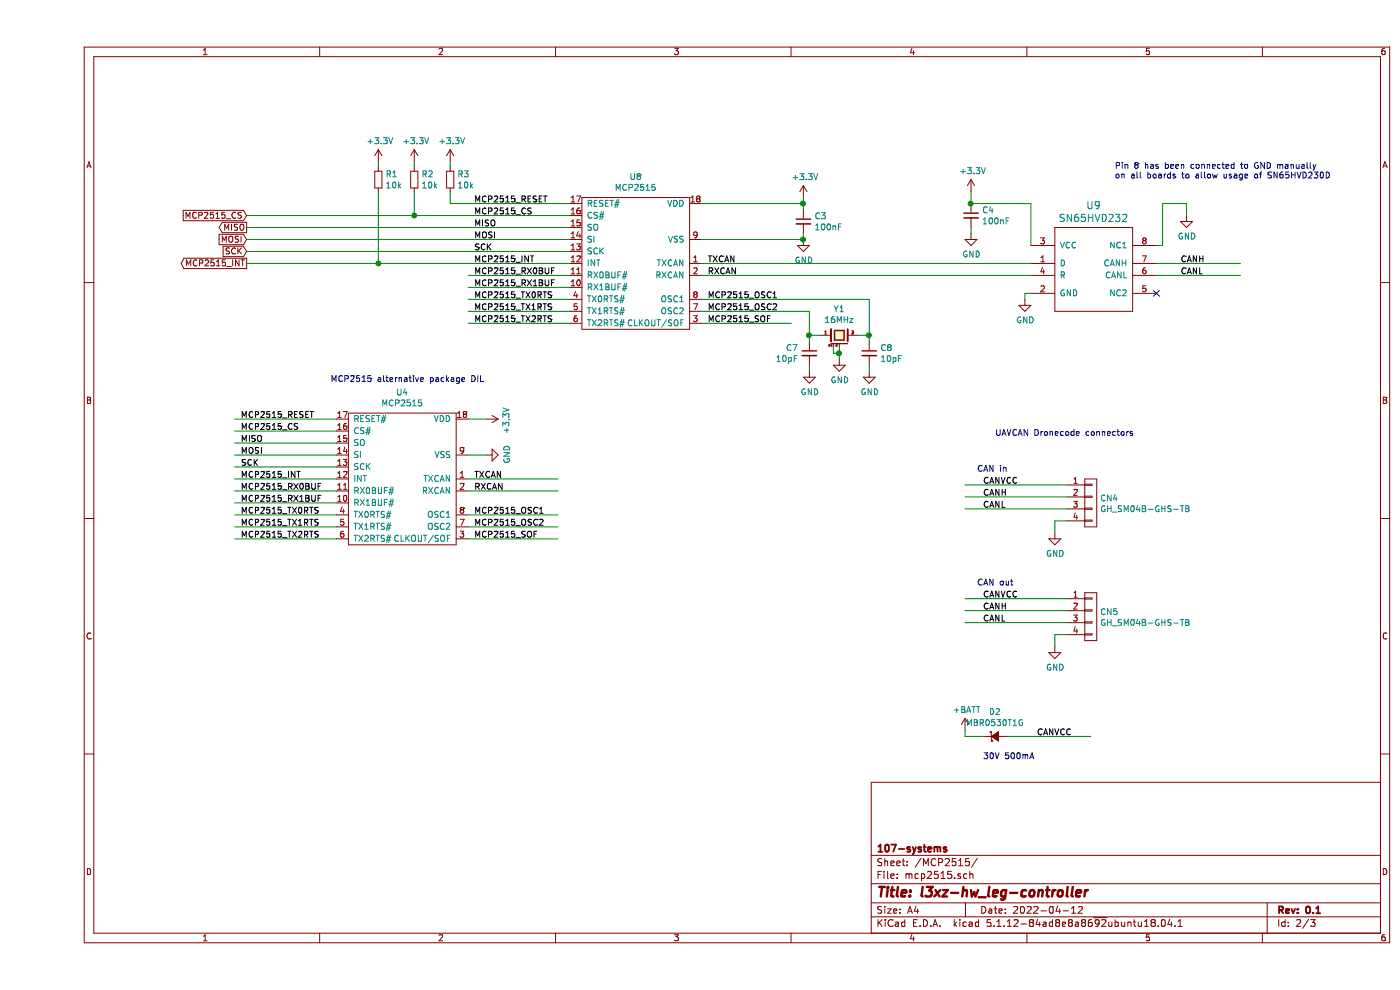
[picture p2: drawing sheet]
EESchema Schematic File Version 4
EELAYER 30 0
EELAYER END
$Descr A4 11693 8268
encoding utf-8
Sheet 2 3
Title "l3xz-hw_leg-controller"
Date "2022-04-12"
Rev "0.1"
Comp "107-systems"
Comment1 ""
Comment2 ""
Comment3 ""
Comment4 ""
$EndDescr
$Comp
L IC_transceiver_can:MCP2515 U8
U 1 1
P 5000 2200
F 0 "U8" H 5000 2925 50  0000 C CNN
F 1 "MCP2515" H 5000 2834 50  0000 C CNN
F 2 "SOIC:SOIC-18_7.5x11.6mm_Pitch1.27mm" H 5000 2200 50  0001 C CNN
F 3 "" H 5000 2200 50  0001 C CNN
	1    5000 2200
	1    0    0    -1  
$EndComp
$Comp
L devices:C_0603 C3
U 1 1
P 6400 1850
F 0 "C3" H 6492 1896 50  0000 L CNN
F 1 "100nF" H 6492 1805 50  0000 L CNN
F 2 "capacitors:C_0603" H 6400 1700 50  0001 C CNN
F 3 "" H 6400 1850 50  0000 C CNN
	1    6400 1850
	1    0    0    -1  
$EndComp
$Comp
L power-supply:+3.3V #PWR025
U 1 1
P 6400 1650
F 0 "#PWR025" H 6400 1500 50  0001 C CNN
F 1 "+3.3V" H 6415 1823 50  0000 C CNN
F 2 "" H 6400 1650 50  0000 C CNN
F 3 "" H 6400 1650 50  0000 C CNN
	1    6400 1650
	1    0    0    -1  
$EndComp
$Comp
L power-supply:GND #PWR026
U 1 1
P 6400 2000
F 0 "#PWR026" H 6400 1750 50  0001 C CNN
F 1 "GND" H 6405 1827 50  0000 C CNN
F 2 "" H 6400 2000 50  0000 C CNN
F 3 "" H 6400 2000 50  0000 C CNN
	1    6400 2000
	1    0    0    -1  
$EndComp
Wire Wire Line
	6400 2000 6400 1950
Connection ~ 6400 2000
Wire Wire Line
	6400 1750 6400 1700
Connection ~ 6400 1700
Wire Wire Line
	6400 1700 6400 1650
$Comp
L devices:Crystal_SMD_4Pad Y1
U 1 1
P 6700 2800
F 0 "Y1" H 6700 3020 50  0000 C CNN
F 1 "16MHz" H 6700 2929 50  0000 C CNN
F 2 "crystals:Crystal_SMD_0603_4Pads" H 6700 2600 50  0001 C CNN
F 3 "" H 6700 2800 50  0000 C CNN
	1    6700 2800
	1    0    0    -1  
$EndComp
$Comp
L power-supply:GND #PWR027
U 1 1
P 6700 3000
F 0 "#PWR027" H 6700 2750 50  0001 C CNN
F 1 "GND" H 6705 2827 50  0000 C CNN
F 2 "" H 6700 3000 50  0000 C CNN
F 3 "" H 6700 3000 50  0000 C CNN
	1    6700 3000
	1    0    0    -1  
$EndComp
Wire Wire Line
	6950 2500 6950 2800
Wire Wire Line
	6950 2800 6850 2800
Wire Wire Line
	6450 2600 6450 2800
Wire Wire Line
	6450 2800 6550 2800
Wire Wire Line
	6700 2900 6700 2950
Wire Wire Line
	6650 2900 6650 2950
Wire Wire Line
	6650 2950 6700 2950
Connection ~ 6700 2950
Wire Wire Line
	6700 2950 6700 3000
$Comp
L devices:R_0603 R3
U 1 1
P 3450 1500
F 0 "R3" H 3509 1546 50  0000 L CNN
F 1 "10k" H 3509 1455 50  0000 L CNN
F 2 "resistors:R_0603" H 3450 1350 50  0001 C CNN
F 3 "" H 3450 1500 50  0000 C CNN
	1    3450 1500
	1    0    0    -1  
$EndComp
$Comp
L power-supply:+3.3V #PWR024
U 1 1
P 3450 1350
F 0 "#PWR024" H 3450 1200 50  0001 C CNN
F 1 "+3.3V" H 3465 1523 50  0000 C CNN
F 2 "" H 3450 1350 50  0000 C CNN
F 3 "" H 3450 1350 50  0000 C CNN
	1    3450 1350
	1    0    0    -1  
$EndComp
Wire Wire Line
	3450 1700 3450 1600
Wire Wire Line
	3450 1400 3450 1350
$Comp
L devices:R_0603 R2
U 1 1
P 3150 1500
F 0 "R2" H 3209 1546 50  0000 L CNN
F 1 "10k" H 3209 1455 50  0000 L CNN
F 2 "resistors:R_0603" H 3150 1350 50  0001 C CNN
F 3 "" H 3150 1500 50  0000 C CNN
	1    3150 1500
	1    0    0    -1  
$EndComp
$Comp
L power-supply:+3.3V #PWR023
U 1 1
P 3150 1350
F 0 "#PWR023" H 3150 1200 50  0001 C CNN
F 1 "+3.3V" H 3165 1523 50  0000 C CNN
F 2 "" H 3150 1350 50  0000 C CNN
F 3 "" H 3150 1350 50  0000 C CNN
	1    3150 1350
	1    0    0    -1  
$EndComp
Wire Wire Line
	3150 1400 3150 1350
Text Label 3650 1800 0    50   ~ 0
MCP2515_CS
Text Label 3650 2200 0    50   ~ 0
MCP2515_INT
Text Label 3650 2000 0    50   ~ 0
MOSI
Text GLabel 1750 2200 0    50   Output ~ 0
MCP2515_INT
Text GLabel 1750 2000 0    50   Input ~ 0
MOSI
Text GLabel 1750 2100 0    50   Input ~ 0
SCK
Text GLabel 1750 1900 0    50   Output ~ 0
MISO
Text Label 3650 2100 0    50   ~ 0
SCK
Text Label 3650 1900 0    50   ~ 0
MISO
Text GLabel 1750 1800 0    50   Input ~ 0
MCP2515_CS
Wire Wire Line
	1750 1800 3150 1800
$Comp
L devices:R_0603 R1
U 1 1
P 2850 1500
F 0 "R1" H 2909 1546 50  0000 L CNN
F 1 "10k" H 2909 1455 50  0000 L CNN
F 2 "resistors:R_0603" H 2850 1350 50  0001 C CNN
F 3 "" H 2850 1500 50  0000 C CNN
	1    2850 1500
	1    0    0    -1  
$EndComp
$Comp
L power-supply:+3.3V #PWR022
U 1 1
P 2850 1350
F 0 "#PWR022" H 2850 1200 50  0001 C CNN
F 1 "+3.3V" H 2865 1523 50  0000 C CNN
F 2 "" H 2850 1350 50  0000 C CNN
F 3 "" H 2850 1350 50  0000 C CNN
	1    2850 1350
	1    0    0    -1  
$EndComp
Wire Wire Line
	2850 1400 2850 1350
Wire Wire Line
	1750 2200 2850 2200
Wire Wire Line
	2850 1600 2850 2200
Connection ~ 2850 2200
Wire Wire Line
	3150 1600 3150 1800
Connection ~ 3150 1800
$Comp
L CAN-transceiver:SN65HVD232 U9
U 1 1
P 8300 2600
F 0 "U9" H 8825 3487 60  0000 C CNN
F 1 "SN65HVD232" H 8825 3381 60  0000 C CNN
F 2 "SOIC:SOIJ-8_5.3x5.3mm_Pitch1.27mm" H 9150 2550 60  0001 C CNN
F 3 "" H 8300 2750 60  0000 C CNN
	1    8300 2600
	1    0    0    -1  
$EndComp
$Comp
L devices:C_0603 C4
U 1 1
P 7800 1800
F 0 "C4" H 7892 1846 50  0000 L CNN
F 1 "100nF" H 7892 1755 50  0000 L CNN
F 2 "capacitors:C_0603" H 7800 1650 50  0001 C CNN
F 3 "" H 7800 1800 50  0000 C CNN
	1    7800 1800
	1    0    0    -1  
$EndComp
$Comp
L power-supply:+3.3V #PWR028
U 1 1
P 7800 1600
F 0 "#PWR028" H 7800 1450 50  0001 C CNN
F 1 "+3.3V" H 7815 1773 50  0000 C CNN
F 2 "" H 7800 1600 50  0000 C CNN
F 3 "" H 7800 1600 50  0000 C CNN
	1    7800 1600
	1    0    0    -1  
$EndComp
$Comp
L power-supply:GND #PWR029
U 1 1
P 7800 1950
F 0 "#PWR029" H 7800 1700 50  0001 C CNN
F 1 "GND" H 7805 1777 50  0000 C CNN
F 2 "" H 7800 1950 50  0000 C CNN
F 3 "" H 7800 1950 50  0000 C CNN
	1    7800 1950
	1    0    0    -1  
$EndComp
Wire Wire Line
	7800 1950 7800 1900
Wire Wire Line
	7800 1600 7800 1700
Wire Wire Line
	7800 1700 8300 1700
Wire Wire Line
	8300 1700 8300 2050
Connection ~ 7800 1700
$Comp
L power-supply:GND #PWR030
U 1 1
P 8250 2500
F 0 "#PWR030" H 8250 2250 50  0001 C CNN
F 1 "GND" H 8255 2327 50  0000 C CNN
F 2 "" H 8250 2500 50  0000 C CNN
F 3 "" H 8250 2500 50  0000 C CNN
	1    8250 2500
	1    0    0    -1  
$EndComp
Wire Wire Line
	8300 2450 8250 2450
Wire Wire Line
	8250 2450 8250 2500
Wire Wire Line
	10050 2200 9350 2200
Wire Wire Line
	10050 2300 9350 2300
Text Label 9550 2300 0    50   ~ 0
CANL
Text Label 9550 2200 0    50   ~ 0
CANH
Text Label 5600 2300 0    50   ~ 0
RXCAN
Text Label 5600 2200 0    50   ~ 0
TXCAN
NoConn ~ 9350 2450
NoConn ~ 9350 2050
$Comp
L mechanical-connectors:CONN_01X04 CN?
U 1 1
P 8800 4200
AR Path="/624F7A5F/62500CA8" Ref="CN?"  Part="1" 
AR Path="/5ED92F9C/62500CA8" Ref="CN4"  Part="1" 
F 0 "CN4" H 8878 4241 50  0000 L CNN
F 1 "GH_SM04B-GHS-TB" H 8878 4150 50  0000 L CNN
F 2 "Connector_JST:JST_GH_SM04B-GHS-TB_1x04-1MP_P1.25mm_Horizontal" H 8800 4200 50  0001 C CNN
F 3 "" H 8800 4200 50  0000 C CNN
	1    8800 4200
	1    0    0    -1  
$EndComp
Wire Wire Line
	7750 4150 8600 4150
Wire Wire Line
	7750 4250 8600 4250
Text Label 7900 4150 0    50   ~ 0
CANH
Text Label 7900 4250 0    50   ~ 0
CANL
$Comp
L power-supply:GND #PWR?
U 1 1
P 8500 4450
AR Path="/624F7A5F/62500CB2" Ref="#PWR?"  Part="1" 
AR Path="/5ED92F9C/62500CB2" Ref="#PWR036"  Part="1" 
F 0 "#PWR036" H 8500 4200 50  0001 C CNN
F 1 "GND" H 8505 4277 50  0000 C CNN
F 2 "" H 8500 4450 50  0000 C CNN
F 3 "" H 8500 4450 50  0000 C CNN
	1    8500 4450
	1    0    0    -1  
$EndComp
Wire Wire Line
	8600 4350 8500 4350
Wire Wire Line
	8500 4350 8500 4450
Text Notes 7850 3950 0    50   ~ 0
CAN in
Text Notes 8000 3650 0    50   ~ 0
UAVCAN Dronecode connectors
$Comp
L mechanical-connectors:CONN_01X04 CN?
U 1 1
P 8800 5150
AR Path="/624F7A5F/62500CBC" Ref="CN?"  Part="1" 
AR Path="/5ED92F9C/62500CBC" Ref="CN5"  Part="1" 
F 0 "CN5" H 8878 5191 50  0000 L CNN
F 1 "GH_SM04B-GHS-TB" H 8878 5100 50  0000 L CNN
F 2 "Connector_JST:JST_GH_SM04B-GHS-TB_1x04-1MP_P1.25mm_Horizontal" H 8800 5150 50  0001 C CNN
F 3 "" H 8800 5150 50  0000 C CNN
	1    8800 5150
	1    0    0    -1  
$EndComp
Wire Wire Line
	7750 5100 8600 5100
Wire Wire Line
	7750 5200 8600 5200
Text Label 7900 5100 0    50   ~ 0
CANH
Text Label 7900 5200 0    50   ~ 0
CANL
$Comp
L power-supply:GND #PWR?
U 1 1
P 8500 5400
AR Path="/624F7A5F/62500CC6" Ref="#PWR?"  Part="1" 
AR Path="/5ED92F9C/62500CC6" Ref="#PWR037"  Part="1" 
F 0 "#PWR037" H 8500 5150 50  0001 C CNN
F 1 "GND" H 8505 5227 50  0000 C CNN
F 2 "" H 8500 5400 50  0000 C CNN
F 3 "" H 8500 5400 50  0000 C CNN
	1    8500 5400
	1    0    0    -1  
$EndComp
Wire Wire Line
	8600 5300 8500 5300
Wire Wire Line
	8500 5300 8500 5400
Text Notes 7850 4900 0    50   ~ 0
CAN out
$Comp
L devices:D_Schottky_Small D?
U 1 1
P 8000 6150
AR Path="/624F7A5F/62500CCF" Ref="D?"  Part="1" 
AR Path="/5ED92F9C/62500CCF" Ref="D2"  Part="1" 
F 0 "D2" H 8000 6355 50  0000 C CNN
F 1 "MBR0530T1G" H 8000 6264 50  0000 C CNN
F 2 "diodes:SOD-123" V 8000 6150 50  0001 C CNN
F 3 "" V 8000 6150 50  0000 C CNN
	1    8000 6150
	1    0    0    -1  
$EndComp
Wire Wire Line
	8800 6150 8100 6150
Wire Wire Line
	7900 6150 7750 6150
Wire Wire Line
	7750 6150 7750 6100
Text Label 7900 5000 0    50   ~ 0
CANVCC
Text Label 7900 4050 0    50   ~ 0
CANVCC
Text Label 8350 6150 0    50   ~ 0
CANVCC
Wire Wire Line
	7750 5000 8600 5000
Wire Wire Line
	7750 4050 8600 4050
$Comp
L devices:C_0603 C8
U 1 1
P 6950 2950
F 0 "C8" H 7042 2996 50  0000 L CNN
F 1 "10pF" H 7042 2905 50  0000 L CNN
F 2 "capacitors:C_0603" H 6950 2800 50  0001 C CNN
F 3 "" H 6950 2950 50  0000 C CNN
	1    6950 2950
	1    0    0    -1  
$EndComp
$Comp
L devices:C_0603 C7
U 1 1
P 6450 2950
F 0 "C7" H 6542 2996 50  0000 L CNN
F 1 "10pF" H 6542 2905 50  0000 L CNN
F 2 "capacitors:C_0603" H 6450 2800 50  0001 C CNN
F 3 "" H 6450 2950 50  0000 C CNN
	1    6450 2950
	-1   0    0    -1  
$EndComp
$Comp
L power-supply:GND #PWR034
U 1 1
P 6450 3100
F 0 "#PWR034" H 6450 2850 50  0001 C CNN
F 1 "GND" H 6455 2927 50  0000 C CNN
F 2 "" H 6450 3100 50  0000 C CNN
F 3 "" H 6450 3100 50  0000 C CNN
	1    6450 3100
	1    0    0    -1  
$EndComp
$Comp
L power-supply:GND #PWR035
U 1 1
P 6950 3100
F 0 "#PWR035" H 6950 2850 50  0001 C CNN
F 1 "GND" H 6955 2927 50  0000 C CNN
F 2 "" H 6950 3100 50  0000 C CNN
F 3 "" H 6950 3100 50  0000 C CNN
	1    6950 3100
	1    0    0    -1  
$EndComp
Wire Wire Line
	6450 2850 6450 2800
Connection ~ 6450 2800
Wire Wire Line
	6950 2850 6950 2800
Connection ~ 6950 2800
Wire Wire Line
	6950 3050 6950 3100
Wire Wire Line
	6450 3050 6450 3100
$Comp
L power-supply:+BATT #PWR038
U 1 1
P 7750 6100
F 0 "#PWR038" H 7750 5950 50  0001 C CNN
F 1 "+BATT" H 7765 6273 50  0000 C CNN
F 2 "" H 7750 6100 50  0000 C CNN
F 3 "" H 7750 6100 50  0000 C CNN
	1    7750 6100
	1    0    0    -1  
$EndComp
Wire Wire Line
	5550 1700 6400 1700
Wire Wire Line
	5550 2000 6400 2000
Wire Wire Line
	5550 2200 8300 2200
Wire Wire Line
	5550 2300 8300 2300
Wire Wire Line
	5550 2500 6950 2500
Wire Wire Line
	5550 2600 6450 2600
Text Label 5600 2500 0    50   ~ 0
MCP2515_OSC1
Text Label 5600 2600 0    50   ~ 0
MCP2515_OSC2
Text Label 3650 1700 0    50   ~ 0
MCP2515_RESET
Wire Wire Line
	3450 1700 4450 1700
Wire Wire Line
	3150 1800 4450 1800
Wire Wire Line
	1750 1900 4450 1900
Wire Wire Line
	1750 2000 4450 2000
Wire Wire Line
	1750 2100 4450 2100
Wire Wire Line
	2850 2200 4450 2200
Wire Wire Line
	3600 2300 4450 2300
Wire Wire Line
	3600 2400 4450 2400
Wire Wire Line
	3600 2500 4450 2500
Wire Wire Line
	3600 2600 4450 2600
Wire Wire Line
	3600 2700 4450 2700
Wire Wire Line
	6300 2700 5550 2700
Text Label 3650 2300 0    50   ~ 0
MCP2515_RX0BUF
Text Label 3650 2500 0    50   ~ 0
MCP2515_TX0RTS
Text Label 5600 2700 0    50   ~ 0
MCP2515_SOF
Text Label 3650 2600 0    50   ~ 0
MCP2515_TX1RTS
Text Label 3650 2700 0    50   ~ 0
MCP2515_TX2RTS
Text Label 3650 2400 0    50   ~ 0
MCP2515_RX1BUF
$Comp
L IC_transceiver_can:MCP2515 U4
U 1 1
P 3050 4000
F 0 "U4" H 3050 4725 50  0000 C CNN
F 1 "MCP2515" H 3050 4634 50  0000 C CNN
F 2 "DIP:DIP-18_W7.62mm" H 3050 4000 50  0001 C CNN
F 3 "" H 3050 4000 50  0001 C CNN
	1    3050 4000
	1    0    0    -1  
$EndComp
Text Label 1700 3600 0    50   ~ 0
MCP2515_CS
Text Label 1700 4000 0    50   ~ 0
MCP2515_INT
Text Label 1700 3800 0    50   ~ 0
MOSI
Text Label 1700 3900 0    50   ~ 0
SCK
Text Label 1700 3700 0    50   ~ 0
MISO
Text Label 3650 4100 0    50   ~ 0
RXCAN
Text Label 3650 4000 0    50   ~ 0
TXCAN
Text Label 3650 4300 0    50   ~ 0
MCP2515_OSC1
Text Label 3650 4400 0    50   ~ 0
MCP2515_OSC2
Text Label 1700 3500 0    50   ~ 0
MCP2515_RESET
Wire Wire Line
	1650 4100 2500 4100
Wire Wire Line
	1650 4200 2500 4200
Wire Wire Line
	1650 4300 2500 4300
Wire Wire Line
	1650 4400 2500 4400
Wire Wire Line
	1650 4500 2500 4500
Wire Wire Line
	4350 4500 3600 4500
Text Label 1700 4100 0    50   ~ 0
MCP2515_RX0BUF
Text Label 1700 4300 0    50   ~ 0
MCP2515_TX0RTS
Text Label 3650 4500 0    50   ~ 0
MCP2515_SOF
Text Label 1700 4400 0    50   ~ 0
MCP2515_TX1RTS
Text Label 1700 4500 0    50   ~ 0
MCP2515_TX2RTS
Text Label 1700 4200 0    50   ~ 0
MCP2515_RX1BUF
$Comp
L power-supply:+3.3V #PWR052
U 1 1
P 3750 3500
F 0 "#PWR052" H 3750 3350 50  0001 C CNN
F 1 "+3.3V" H 3765 3673 50  0000 C CNN
F 2 "" H 3750 3500 50  0000 C CNN
F 3 "" H 3750 3500 50  0000 C CNN
	1    3750 3500
	0    1    1    0   
$EndComp
$Comp
L power-supply:GND #PWR053
U 1 1
P 3750 3800
F 0 "#PWR053" H 3750 3550 50  0001 C CNN
F 1 "GND" H 3755 3627 50  0000 C CNN
F 2 "" H 3750 3800 50  0000 C CNN
F 3 "" H 3750 3800 50  0000 C CNN
	1    3750 3800
	0    -1   -1   0   
$EndComp
Wire Wire Line
	3750 3500 3600 3500
Wire Wire Line
	3750 3800 3600 3800
Wire Wire Line
	4350 4400 3600 4400
Wire Wire Line
	4350 4300 3600 4300
Wire Wire Line
	4350 4100 3600 4100
Wire Wire Line
	4350 4000 3600 4000
Wire Wire Line
	1650 4000 2500 4000
Wire Wire Line
	1650 3900 2500 3900
Wire Wire Line
	1650 3800 2500 3800
Wire Wire Line
	1650 3700 2500 3700
Wire Wire Line
	1650 3600 2500 3600
Wire Wire Line
	1650 3500 2500 3500
Text Notes 2450 3200 0    50   ~ 0
MCP2515 alternative package DIL
Text Notes 7900 6350 0    50   ~ 0
30V 500mA
$EndSCHEMATC
